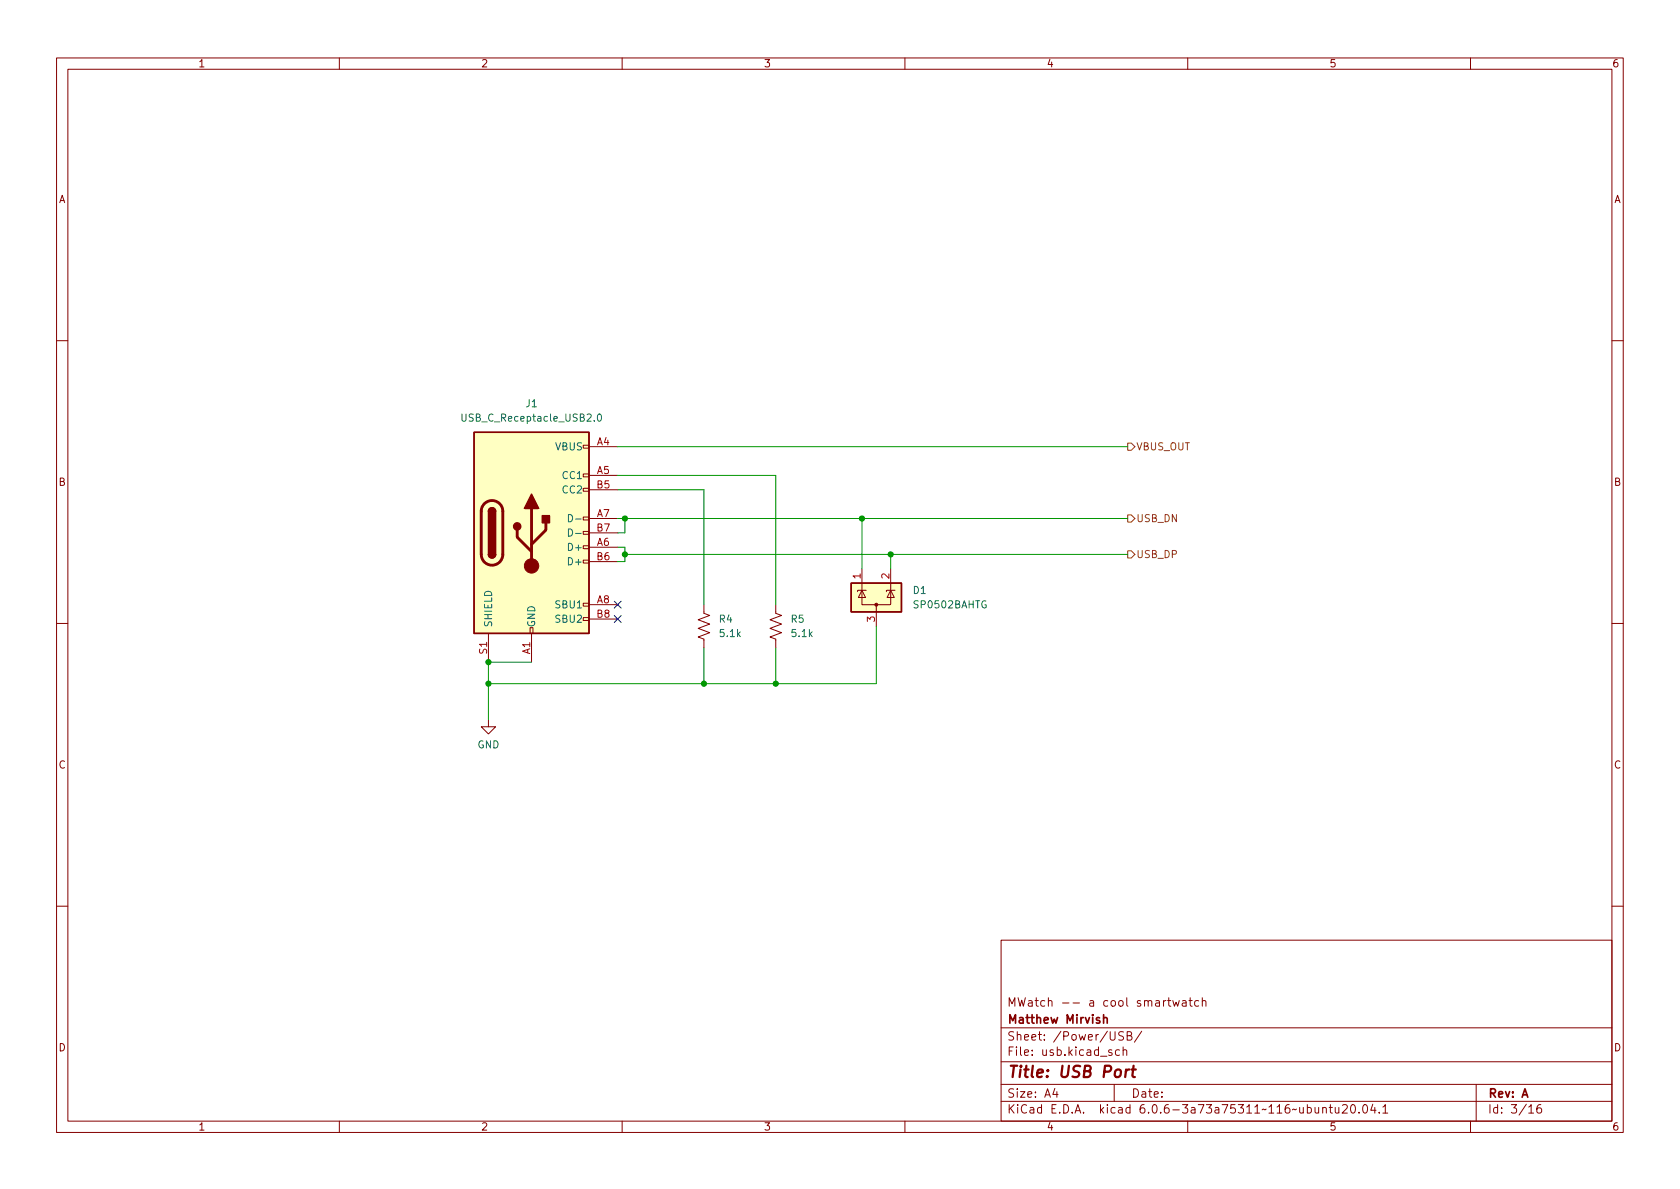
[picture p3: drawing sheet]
<svg xmlns="http://www.w3.org/2000/svg" width="297mm" height="210mm" viewBox="0 0 297 210" stroke-linecap="round" stroke-linejoin="round" font-family="sans-serif">
<g fill="none" stroke="#840000" stroke-width=".18">
<path d="M10 10.2h277v190.1h-277zM12 12.2h273v186.1h-273zM60 10.2v2M110 10.2v2M160 10.2v2M210 10.2v2M260 10.2v2M10 60.2h2M103.1 78.7h1v.5h-1zM104.1 79h5.1M285 60.2h2M103.1 99.1h1v.5h-1z"/>
<path d="M103.1 96.5h1v.5h-1zM103.1 94h1v.5h-1zM103.1 91.4h1v.5h-1zM103.1 86.4h1v.5h-1zM103.1 83.8h1v.5h-1zM104.1 84.1h5.1M104.1 96.8h5.1M104.1 91.7h5.1M104.1 86.6h5.1M104.1 99.3h5.1M104.1 94.2h5.1M10 110.2h2"/>
<path d="M86.4 112v5.1M93.7 111h.5v1h-.5zM94 112v5.1M103.1 109.2h1v.5h-1zM103.1 106.7h1v.5h-1zM104.1 106.9h5.1M104.1 109.5h5.1M124.5 106.9v1.6l1 .3-2.1 .8 2.1 .8-2.1 .7 2.1 .8-2.1 .7 1.1 .4v1.5M137.2 106.9v1.6l1 .3-2.1 .8 2.1 .8-2.1 .7 2.1 .8-2.1 .7 1.1 .4v1.5M152.4 104.4v2.5h5.1v-2.5M152.4 104.4l.6 1.3h-1.2zM152.4 100.6v3.8"/>
<path d="M153.2 104.4h-1.6v.2M154.9 106.9v3.8M157.5 104.4l.6 1.3h-1.3zM157.5 100.6v3.8M158.2 104.4h-1.5v.2M285 110.2h2M86.4 127.2v1.3h1.2l-1.2 1.3-1.3-1.3h1.3M10 160.2h2M177 166.3h108v32h-108zM205.7 176.9v1M206.1 176.9l-.2 .1-.2 .2M206.4 176.9h.6"/>
<path d="M206.6 176.4v1.3l.4 .2M207.4 176.9l.2 1 .3-.7 .3 .7 .3-1M209.1 177h.5l.1 .9M209.7 177.3l-.5 .1a.29 .29 0 0 0-.2 .2 .29 .29 0 0 0 .2 .3h.5M210.2 176.9h.6M210.4 176.4v1.3l.4 .2M211.9 177l-.4-.1-.3 .3v.4l.2 .3h.5M212.6 177.1l.2-.2 .3 .1 .1 .9M212.6 176.4v1.5M285 160.2h2M60 198.3v2M110 198.3v2"/>
<path d="M160 198.3v2M177 194.8h108M177 191.8h108M177 187.8h108M177 181.8h108M186.5 192.5l-.4 1h1M186.9 193v1M196.6 185.7l-.4-.1-.2 .2 .1 .3 .5 .1v.4h-.6M197 191.8v3M197.9 185.7l-.4-.1-.3 .3v.4l.2 .3h.5M198.6 185.8l.2-.2 .3 .1 .1 .9M198.6 185.1v1.5"/>
<path d="M198.6 182.5l-.5-.1-.3 .3 .1 .4 .7 .3v.4l-.2 .1h-.6M199.3 183.1h.5l.2-.1 .1-.3-.2-.2-.6-.1v1.5h.6l.2-.3a.39 .39 0 0 0-.3-.5M201.9 182.4l-1.3 1.9M210 198.3v2M233.9 196l.2-.2 .3 .1 .1 .9M233.9 195.8v1M235 195.8h.6M235.2 195.3v1.3l.4 .2M236.1 195.8v1h.4l.2-.1M236.7 195.8v1M237.4 195.5l.5-.2 .2 .2 .1 .3-.9 1h.9M239 195.4l.1-.1a.81 .81 0 0 1 .6 .7 .81 .81 0 0 1-.3 .8h-.1a.81 .81 0 0 1-.6-.6 .81 .81 0 0 1 .3-.8z"/>
<path d="M240.3 196.7v.1M241.1 195.5l.2-.2a.81 .81 0 0 1 .6 .7 .81 .81 0 0 1-.3 .8h-.2a.81 .81 0 0 1-.3-1.3zM242.7 195.3l-.3 1h.9M243.1 195.8v1M243.9 196.7v.1M244.5 195.8l.4-.5v1.5M244.5 196.8h.9M260 198.3v2M261 191.8v6.5M270.3 195.8l.4-.5v1.5M270.3 196.8h.9M272.4 195.3a.59 .59 0 0 0-.7 .7v.5l.2 .3h.4l.2-.1 .1-.5-.2-.2-.4-.1-.3 .3"/>
</g>
<path d="M199.1 189.1l-.2 1.4M199.7 189.1l-.4 .1-.2 .3M200.1 189.1h.7M200.4 188.5l-.2 1.7 .1 .2 .4 .1" fill="none" stroke="#840000" stroke-width=".4"/>
<path d="M195.1 179.4v1.5M195.1 180.1l.2-.2 .4 .1 .1 .9" fill="none" stroke="#840000" stroke-width=".3"/>
<g fill="#ffffc2" stroke="#ffffc2" stroke-width=".18">
<path d="M150.5 103.1h8.9v5.1h-8.9z"/>
<path d="M83.8 76.4h20.3v35.6h-20.3z"/>
</g>
<path d="M83.8 76.4h20.3v35.6h-20.3zM86.4 98a.64 .64 0 0 0 .6 .7 .64 .64 0 0 0 .6-.7M86.4 90.4a.64 .64 0 0 1 .6-.6 .64 .64 0 0 1 .6 .6M150.5 103.1h8.9v5.1h-8.9z" fill="none" stroke="#840000" stroke-width=".25"/>
<g fill="#840000" stroke="#840000" stroke-width=".18">
<circle cx="154.9" cy="106.9" r=".25"/>
<circle cx="94" cy="100.1" r="1.27"/>
</g>
<path d="M85.1 90.4v7.6a1.91 1.91 0 0 0 1.9 1.9 1.91 1.91 0 0 0 1.9-1.9v-7.6M85.1 90.4a1.91 1.91 0 0 1 1.9-1.9 1.91 1.91 0 0 1 1.9 1.9M91.4 93.7v1.3l2.6 2.5M94 89.9v10.2M96.5 92.5v1.2l-2.5 2.6" fill="none" stroke="#840000" stroke-width=".51"/>
<g fill="#840000" stroke="#840000" stroke-width=".25">
<path d="M86.4 98h1.2a.64 .64 0 0 1-.6 .7 .64 .64 0 0 1-.6-.7z"/>
<path d="M86.4 90.4h1.2v7.6h-1.2z"/>
<path d="M86.5 90a.64 .64 0 0 1 .7-.2 .64 .64 0 0 1 .4 .6h-1.2z"/>
<path d="M94 87.4l1.2 2.5h-2.5z"/>
<path d="M95.9 91.2h1.3v1.3h-1.3z"/>
<circle cx="91.4" cy="93.1" r=".63"/>
</g>
<path d="M81.7 73.2v1l.2 .3h.3l.2-.3v-1M105.7 73.3l.2-.1a.68 .68 0 0 1 .5 .6 .68 .68 0 0 1-.5 .7l-.2-.1-.1-.4zM100.5 91a.64 .64 0 0 1 .7 .6 .64 .64 0 0 1-.7 .7zM100.5 93.5a.64 .64 0 0 1 .7 .7 .64 .64 0 0 1-.7 .6zM101.8 91.8h.9M101.8 94.3h.9" fill="none" stroke="#006464" stroke-width=".18"/>
<path d="M199.4 78.4h.6l.7 .6-.7 .6h-.6zM199.4 97.4h.6l.7 .6-.7 .7h-.6zM199.4 91.1h.6l.7 .6-.7 .6h-.6z" fill="none" stroke="#725600" stroke-width=".18"/>
<g fill="none" stroke="#009600" stroke-width=".18">
<path d="M109.2 79h90.2M109.2 84.1h28v22.8M109.2 86.6h15.3v20.3M109.2 91.7h90.2M109.2 96.8h1.3v2.5h-1.3M110.5 98h88.9M110.5 91.7v2.5h-1.3M152.4 91.7v8.9M157.5 98v2.6M94 117.1h-7.6v10.1M124.5 114.5v6.4M137.2 114.5v6.4"/>
<path d="M154.9 110.7v10.2h-68.5"/>
</g>
<path d="M108.6 106.3l1.2 1.2M108.6 108.9l1.2 1.2M109.8 106.3l-1.2 1.2M109.8 108.9l-1.2 1.2" fill="none" stroke="#000084" stroke-width=".18"/>
<g fill="#009600" stroke="#009600" stroke-width=".18">
<circle cx="110.5" cy="91.7" r=".46"/>
<circle cx="86.4" cy="117.1" r=".46"/>
<circle cx="86.4" cy="120.9" r=".46"/>
<circle cx="110.5" cy="98" r=".46"/>
<circle cx="124.5" cy="120.9" r=".46"/>
<circle cx="137.2" cy="120.9" r=".46"/>
<circle cx="152.4" cy="91.7" r=".46"/>
<circle cx="157.5" cy="98" r=".46"/>
</g>
<text font-size="2.8" fill="#840000" x="178" y="190.6">Title: USB Port</text>
<g font-size="2.1" fill="#840000">
<text x="178" y="178">MWatch -- a cool smartwatch</text>
<text x="178" y="184">Sheet: /Power/USB/</text>
<text x="178" y="181">Matthew Mirvish</text>
<text x="178" y="186.7">File: usb.kicad_sch</text>
<text x="178" y="196.9">KiCad E.D.A. kicad 6.0.6-3a73a75311~116~ubuntu20.04.1</text>
<text x="178" y="194.1">Size: A4</text>
<text x="200" y="194.1">Date:</text>
<text x="263" y="194.1">Rev: A</text>
<text x="263" y="196.9">Id: 3/16</text>
</g>
<g font-size="1.8" fill="#840000">
<text x="35" y="11.9">1</text>
<text x="85" y="11.9">2</text>
<text x="135" y="11.9">3</text>
<text x="185" y="11.9">4</text>
<text x="235" y="11.9">5</text>
<text x="285" y="11.9">6</text>
<text x="10.3" y="35.9">A</text>
<text x="285.3" y="35.9">A</text>
<text x="10.3" y="85.9">B</text>
<text x="285.3" y="85.9">B</text>
<text x="10.3" y="135.9">C</text>
<text x="285.3" y="135.9">C</text>
<text x="10.3" y="185.9">D</text>
<text x="285.3" y="185.9">D</text>
<text x="35" y="199.9">1</text>
<text x="85" y="199.9">2</text>
<text x="135" y="199.9">3</text>
<text x="185" y="199.9">4</text>
<text x="235" y="199.9">5</text>
<text x="285" y="199.9">6</text>
</g>
<g font-size="1.8" fill="#006464">
<text x="82.2" y="74.5">USB_C_Receptacle_USB2.0</text>
<text x="93" y="72">J1</text>
<text x="98.2" y="79.6">VBUS</text>
<text x="99.6" y="84.7">CC1</text>
<text x="99.6" y="87.2">CC2</text>
<text x="100.8" y="97.4">D+</text>
<text x="100.8" y="99.9">D+</text>
<text x="98.4" y="107.6">SBU1</text>
<text x="161.5" y="105">D1</text>
<text x="161.7" y="107.6">SP0502BAHTG</text>
<text x="87" y="111" transform="rotate(-90 87 111)">SHIELD</text>
<text x="94.6" y="111" transform="rotate(-90 94.6 111)">GND</text>
<text x="98.4" y="110.1">SBU2</text>
<text x="127.2" y="110.1">R4</text>
<text x="127.4" y="112.6">5.1k</text>
<text x="139.9" y="110.1">R5</text>
<text x="140.1" y="112.6">5.1k</text>
<text x="84.4" y="132.3">GND</text>
</g>
<g font-size="1.8" fill="#a90000">
<text x="105.5" y="78.7">A4</text>
<text x="105.5" y="83.8">A5</text>
<text x="105.5" y="86.4">B5</text>
<text x="105.5" y="91.4">A7</text>
<text x="105.5" y="94">B7</text>
<text x="105.5" y="96.5">A6</text>
<text x="105.5" y="99.1">B6</text>
<text x="105.5" y="106.7">A8</text>
<text x="152.1" y="102.3" transform="rotate(-90 152.1 102.3)">1</text>
<text x="157.2" y="102.3" transform="rotate(-90 157.2 102.3)">2</text>
<text x="105.5" y="109.2">B8</text>
<text x="154.7" y="110" transform="rotate(-90 154.7 110)">3</text>
<text x="86.1" y="115.6" transform="rotate(-90 86.1 115.6)">S1</text>
<text x="93.7" y="115.7" transform="rotate(-90 93.7 115.7)">A1</text>
</g>
<g font-size="1.8" fill="#725600">
<text x="200.9" y="79.6">VBUS_OUT</text>
<text x="200.9" y="92.3">USB_DN</text>
<text x="200.9" y="98.7">USB_DP</text>
</g>
</svg>
